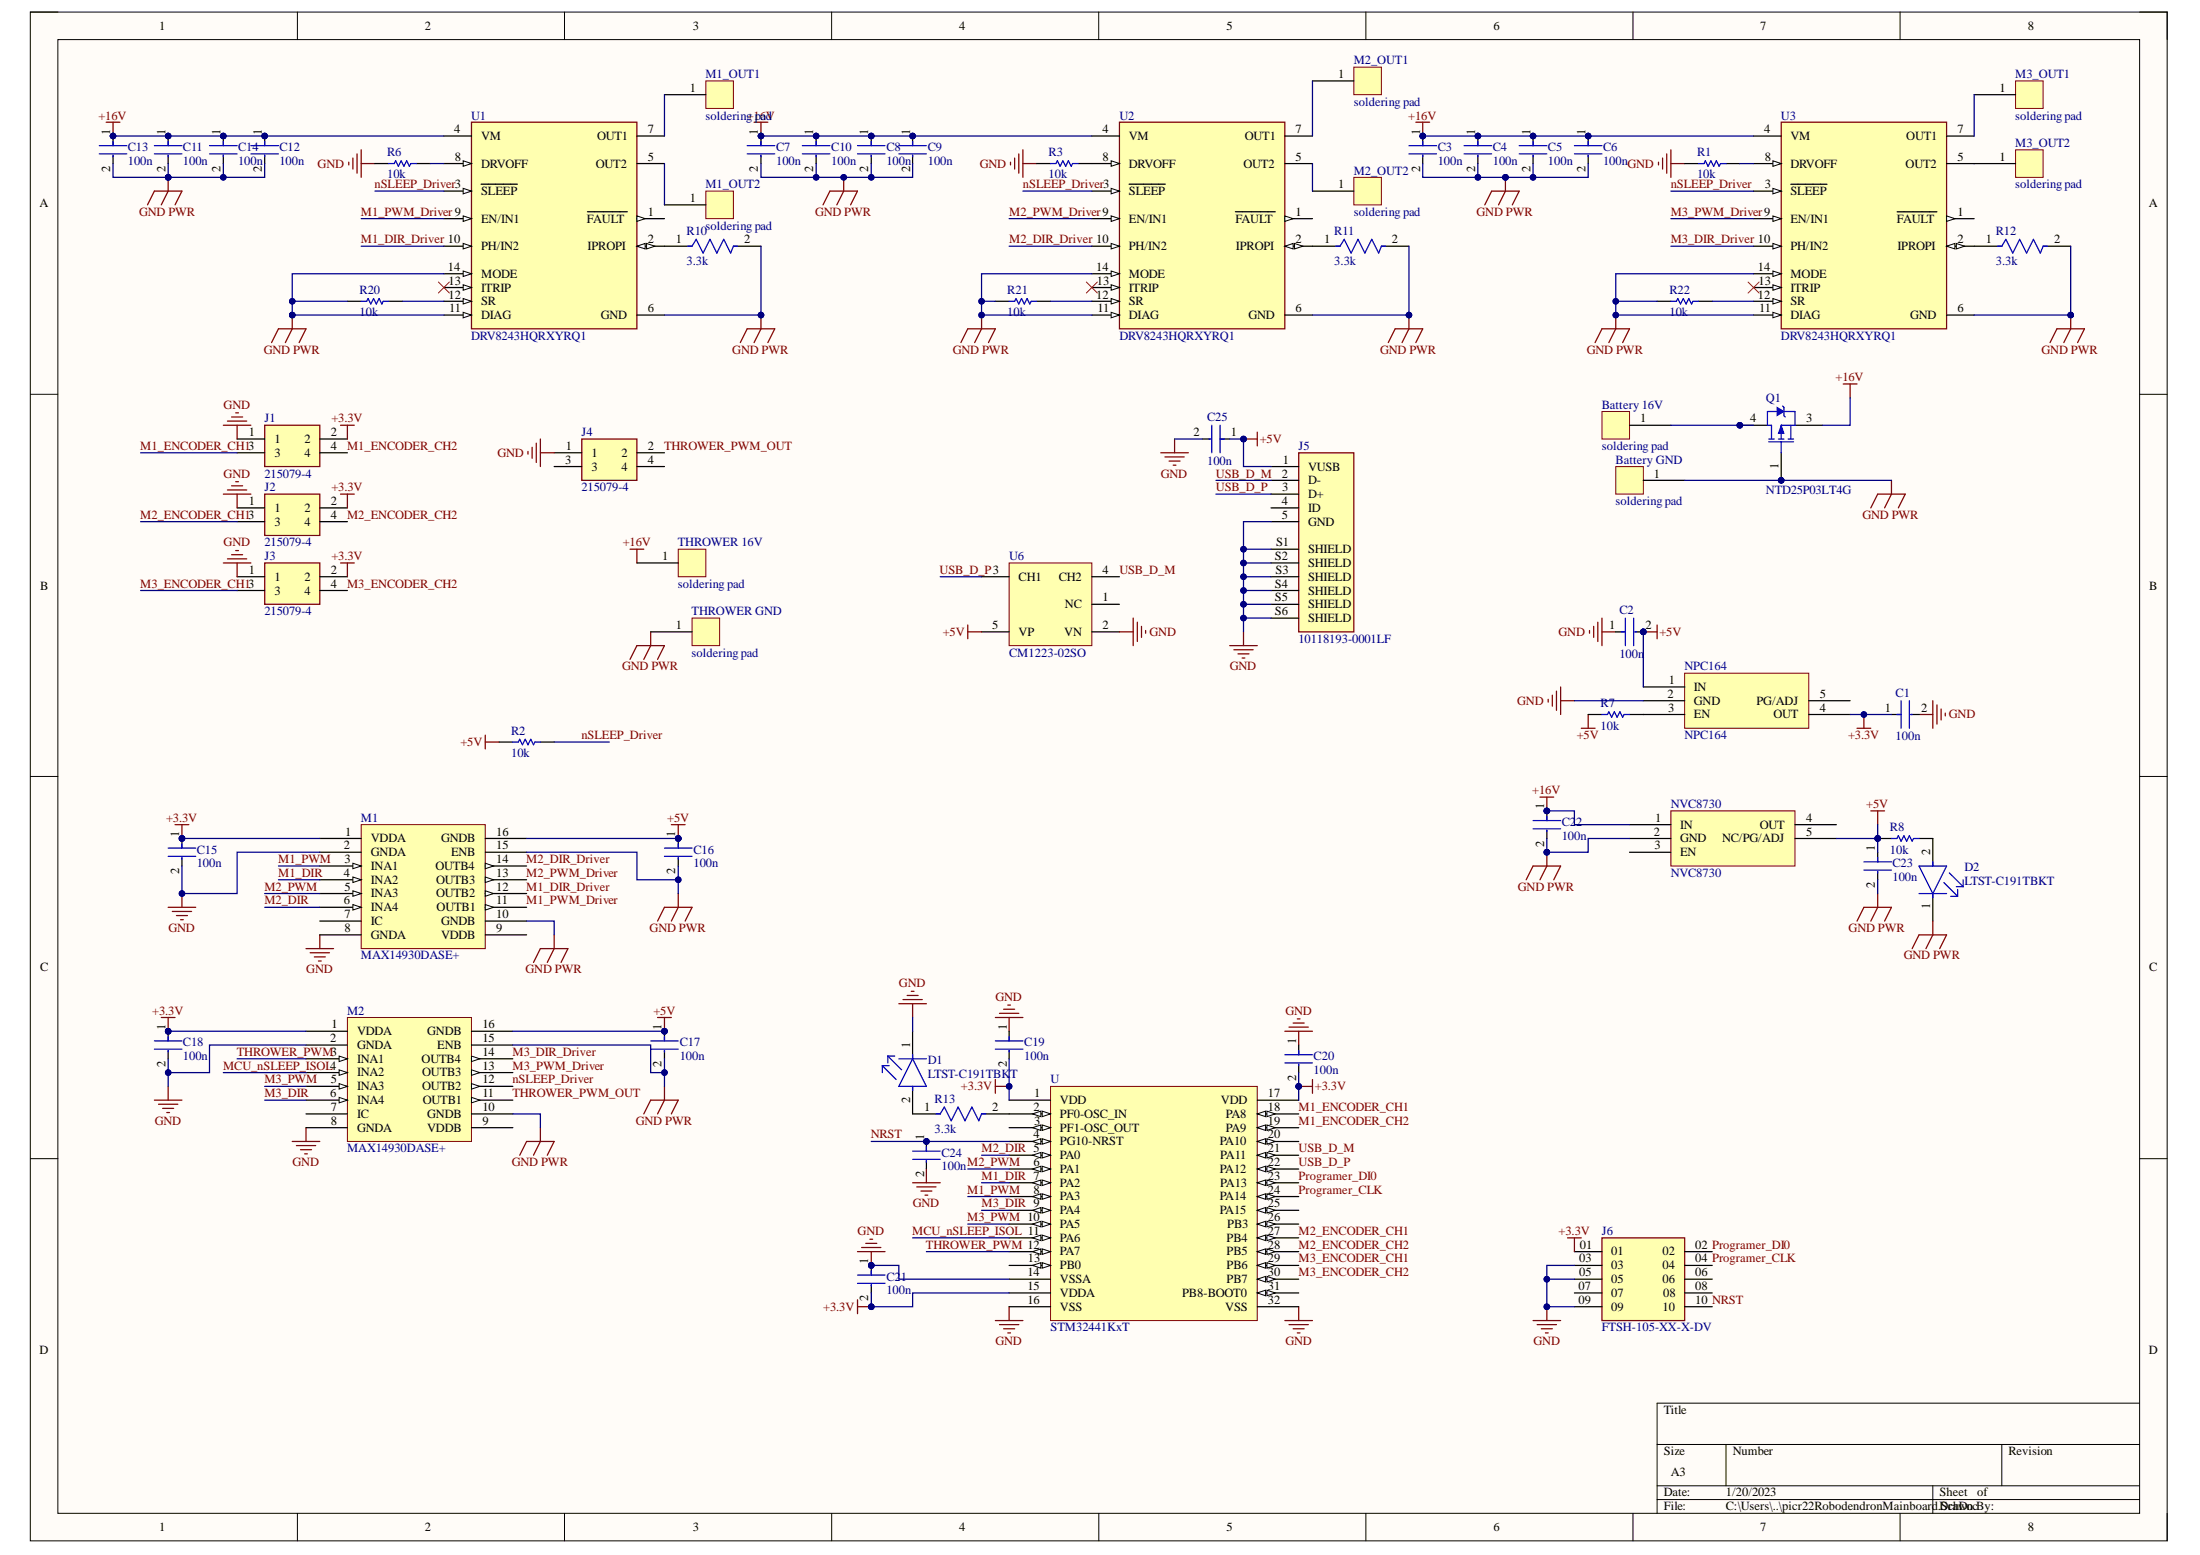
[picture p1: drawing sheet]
# Altium project picr22RobodendronMainboard.PrjPcb
1 sheet, 66 parts. Net scope: global (net labels, ports and power ports of the same name join across sheets).
Board file: picr22RobodendronMainboard.PcbDoc

## Sheet picr22RobodendronMainboard.SchDoc
size A3; SheetNumber: 1; SheetTotal: 1

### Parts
Battery_16V  soldering pad  [PCBComponent_1]
Battery_GND  soldering pad  [PCBComponent_1]
C1  100n  [FP-CGA3E-0_3-0_1-IPC_A]
C2  100n  [FP-CGA3E-0_3-0_1-IPC_A]
C3  100n  [FP-CGA3E-0_3-0_1-IPC_A]
C4  100n  [FP-CGA3E-0_3-0_1-IPC_A]
C5  100n  [FP-CGA3E-0_3-0_1-IPC_A]
C6  100n  [FP-CGA3E-0_3-0_1-IPC_A]
C7  100n  [FP-CGA3E-0_3-0_1-IPC_A]
C8  100n  [FP-CGA3E-0_3-0_1-IPC_A]
C9  100n  [FP-CGA3E-0_3-0_1-IPC_A]
C10  100n  [FP-CGA3E-0_3-0_1-IPC_A]
C11  100n  [FP-CGA3E-0_3-0_1-IPC_A]
C12  100n  [FP-CGA3E-0_3-0_1-IPC_A]
C13  100n  [FP-CGA3E-0_3-0_1-IPC_A]
C14  100n  [FP-CGA3E-0_3-0_1-IPC_A]
C15  100n  [FP-CGA3E-0_3-0_1-IPC_A]
C16  100n  [FP-CGA3E-0_3-0_1-IPC_A]
C17  100n  [FP-CGA3E-0_3-0_1-IPC_A]
C18  100n  [FP-CGA3E-0_3-0_1-IPC_A]
C19  100n  [FP-CGA3E-0_3-0_1-IPC_A]
C20  100n  [FP-CGA3E-0_3-0_1-IPC_A]
C21  100n  [FP-CGA3E-0_3-0_1-IPC_A]
C22  100n  [FP-CGA3E-0_3-0_1-IPC_A]
C23  100n  [FP-CGA3E-0_3-0_1-IPC_A]
C24  100n  [FP-CGA3E-0_3-0_1-IPC_A]
C25  100n  [FP-CGA3E-0_3-0_1-IPC_A]
D1  LTST-C191TBKT  [FP-LTST-C191TBKT-MFG]
D2  LTST-C191TBKT  [FP-LTST-C191TBKT-MFG]
J1  215079-4  [TE_215079-4]
J2  215079-4  [TE_215079-4]
J3  215079-4  [TE_215079-4]
J4  215079-4  [TE_215079-4]
J5  10118193-0001LF  [FCI_10118193-0001LF]
J6  FTSH-105-XX-X-DV  [SAMTEC_FTSH-105-XX-X-DV]
M1  MAX14930DASE+  [SOIC127P600X175-16N]
M1_OUT1  soldering pad  [PCBComponent_1]
M1_OUT2  soldering pad  [PCBComponent_1]
M2  MAX14930DASE+  [SOIC127P600X175-16N]
M2_OUT1  soldering pad  [PCBComponent_1]
M2_OUT2  soldering pad  [PCBComponent_1]
M3_OUT1  soldering pad  [PCBComponent_1]
M3_OUT2  soldering pad  [PCBComponent_1]
NPC164  NPC164  [TSOP95P280X110-5N]
NVC8730  NVC8730  [TSOP95P280X110-6N]
Q1  NTD25P03LT4G  [ONSC-DPAK-3-369C-01_V]
R1  10k  [RESC1609X50X30NL8T20]
R2  10k  [RESC1609X50X30NL8T20]
R3  10k  [RESC1609X50X30NL8T20]
R6  10k  [RESC1609X50X30NL8T20]
R7  10k  [RESC1609X50X30NL8T20]
R8  10k  [RESC1609X50X30NL8T20]
R10  3.3k  [FP-ERA3A-IPC_B]
R11  3.3k  [FP-ERA3A-IPC_B]
R12  3.3k  [FP-ERA3A-IPC_B]
R13  3.3k  [FP-ERA3A-IPC_B]
R20  10k  [RESC1609X50X30NL8T20]
R21  10k  [RESC1609X50X30NL8T20]
R22  10k  [RESC1609X50X30NL8T20]
THROWER_16V  soldering pad  [PCBComponent_1]
THROWER_GND  soldering pad  [PCBComponent_1]
U  STM32441KxT  [TQFP80P890X890X160-32N]
U1  DRV8243HQRXYRQ1  [FP-RXY0014A-MFG]
U2  DRV8243HQRXYRQ1  [FP-RXY0014A-MFG]
U3  DRV8243HQRXYRQ1  [FP-RXY0014A-MFG]
U6  CM1223-02SO  [ONSC-SOT23-5-527AH-01_L]

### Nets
+3.3V: C1.1 C15.1 C18.1 C19.2 C20.2 C21.2 J1.2 J2.2 J3.2 J6.01 M1.1(VDDA) M2.1(VDDA) NPC164.4(OUT) U.1(VDD) U.15(VDDA) U.17(VDD)
+5V: C2.2 C16.1 C17.1 C23.1 C25.1 J5.1(VUSB) M1.16(GNDB) M2.16(GNDB) NPC164.1(IN) NVC8730.5(NC/PG/ADJ) R2.1 R7.1 R8.1 U6.5(VP)
+16V: C3.1 C4.1 C5.1 C6.1 C7.1 C8.1 C9.1 C10.1 C11.1 C12.1 C13.1 C14.1 C22.1 NVC8730.1(IN) Q1.3(S) THROWER_16V.1 U1.4(VM) U2.4(VM) U3.4(VM)
GND: C1.2 C2.1 C15.2 C18.2 C19.1 C20.1 C21.1 C24.2 C25.2 D1.1(C) J1.1 J2.1 J3.1 J4.1 J5.5(GND) J5.S1(SHIELD) J5.S2(SHIELD) J5.S3(SHIELD) J5.S4(SHIELD) J5.S5(SHIELD) J5.S6(SHIELD) J6.03 J6.05 J6.09 M1.2(GNDA) M1.8(GNDA) M2.2(GNDA) M2.8(GNDA) NPC164.2(GND) R1.1 R3.1 R6.1 U.14(VSSA) U.16(VSS) U.32(VSS) U6.2(VN)
GND PWR: Battery_GND.1 C3.2 C4.2 C5.2 C6.2 C7.2 C8.2 C9.2 C10.2 C11.2 C12.2 C13.2 C14.2 C16.2 C17.2 C22.2 C23.2 D2.1(C) M1.10(GNDB) M1.15(ENB) M2.10(GNDB) M2.15(ENB) NVC8730.2(GND) Q1.1(G) R10.2 R11.2 R12.2 R20.1 R21.1 R22.1 THROWER_GND.1 U1.6(GND) U1.11(DIAG) U1.14(MODE) U2.6(GND) U2.11(DIAG) U2.14(MODE) U3.6(GND) U3.11(DIAG) U3.14(MODE)
M1_DIR: M1.4(INA2) U.7(PA2)
M1_DIR_Driver: M1.12(OUTB2) U1.10(PH/IN2)
M1_ENCODER_CH1: J1.3 U.18(PA8)
M1_ENCODER_CH2: J1.4 U.19(PA9)
M1_PWM: M1.3(INA1) U.8(PA3)
M1_PWM_Driver: M1.11(OUTB1) U1.9(EN/IN1)
M2_DIR: M1.6(INA4) U.5(PA0)
M2_DIR_Driver: M1.14(OUTB4) U2.10(PH/IN2)
M2_ENCODER_CH1: J2.3 U.27(PB4)
M2_ENCODER_CH2: J2.4 U.28(PB5)
M2_PWM: M1.5(INA3) U.6(PA1)
M2_PWM_Driver: M1.13(OUTB3) U2.9(EN/IN1)
M3_DIR: M2.6(INA4) U.9(PA4)
M3_DIR_Driver: M2.14(OUTB4) U3.10(PH/IN2)
M3_ENCODER_CH1: J3.3 U.29(PB6)
M3_ENCODER_CH2: J3.4 U.30(PB7)
M3_PWM: M2.5(INA3) U.10(PA5)
M3_PWM_Driver: M2.13(OUTB3) U3.9(EN/IN1)
MCU_nSLEEP_ISOL: M2.4(INA2) U.11(PA6)
NRST: C24.1 J6.10 U.4(PG10-NRST)
nSLEEP_Driver: M2.12(OUTB2) R2.2 U1.3(~{SLEEP}) U2.3(~{SLEEP}) U3.3(~{SLEEP})
Programer_CLK: J6.04 U.24(PA14)
Programer_DI0: J6.02 U.23(PA13)
THROWER_PWM: M2.3(INA1) U.12(PA7)
THROWER_PWM_OUT: J4.2 M2.11(OUTB1)
USB_D_M: J5.2(D-) U.21(PA11) U6.4(CH2)
USB_D_P: J5.3(D+) U.22(PA12) U6.3(CH1)
NetBattery_16V_1: Battery_16V.1 Q1.4(D)
NetD1_2: D1.2(A) R13.1
NetD2_2: D2.2(A) R8.2
NetM1_OUT1_1: M1_OUT1.1 U1.7(OUT1)
NetM1_OUT2_1: M1_OUT2.1 U1.5(OUT2)
NetM2_OUT1_1: M2_OUT1.1 U2.7(OUT1)
NetM2_OUT2_1: M2_OUT2.1 U2.5(OUT2)
NetM3_OUT1_1: M3_OUT1.1 U3.7(OUT1)
NetM3_OUT2_1: M3_OUT2.1 U3.5(OUT2)
NetNPC164_3: NPC164.3(EN) R7.2
NetR1_2: R1.2 U3.8(DRVOFF)
NetR3_2: R3.2 U2.8(DRVOFF)
NetR6_2: R6.2 U1.8(DRVOFF)
NetR10_1: R10.1 U1.2(IPROPI)
NetR11_1: R11.1 U2.2(IPROPI)
NetR12_1: R12.1 U3.2(IPROPI)
NetR13_2: R13.2 U.2(PF0-OSC_IN)
NetR20_2: R20.2 U1.12(SR)
NetR21_2: R21.2 U2.12(SR)
NetR22_2: R22.2 U3.12(SR)

Not connected (* = marked no-connect by the designer): J4 3 4; J5 4(ID); J6 06 07 08; M1 7(IC) 9(VDDB); M2 7(IC) 9(VDDB); NPC164 5(PG/ADJ); NVC8730 3(EN) 4(OUT); U 3(PF1-OSC_OUT) 13(PB0) 20(PA10) 25(PA15) 26(PB3) 31(PB8-BOOT0); U1 1(~{FAULT}) 13(ITRIP)*; U2 1(~{FAULT}) 13(ITRIP)*; U3 1(~{FAULT}) 13(ITRIP)*; U6 1(NC)
